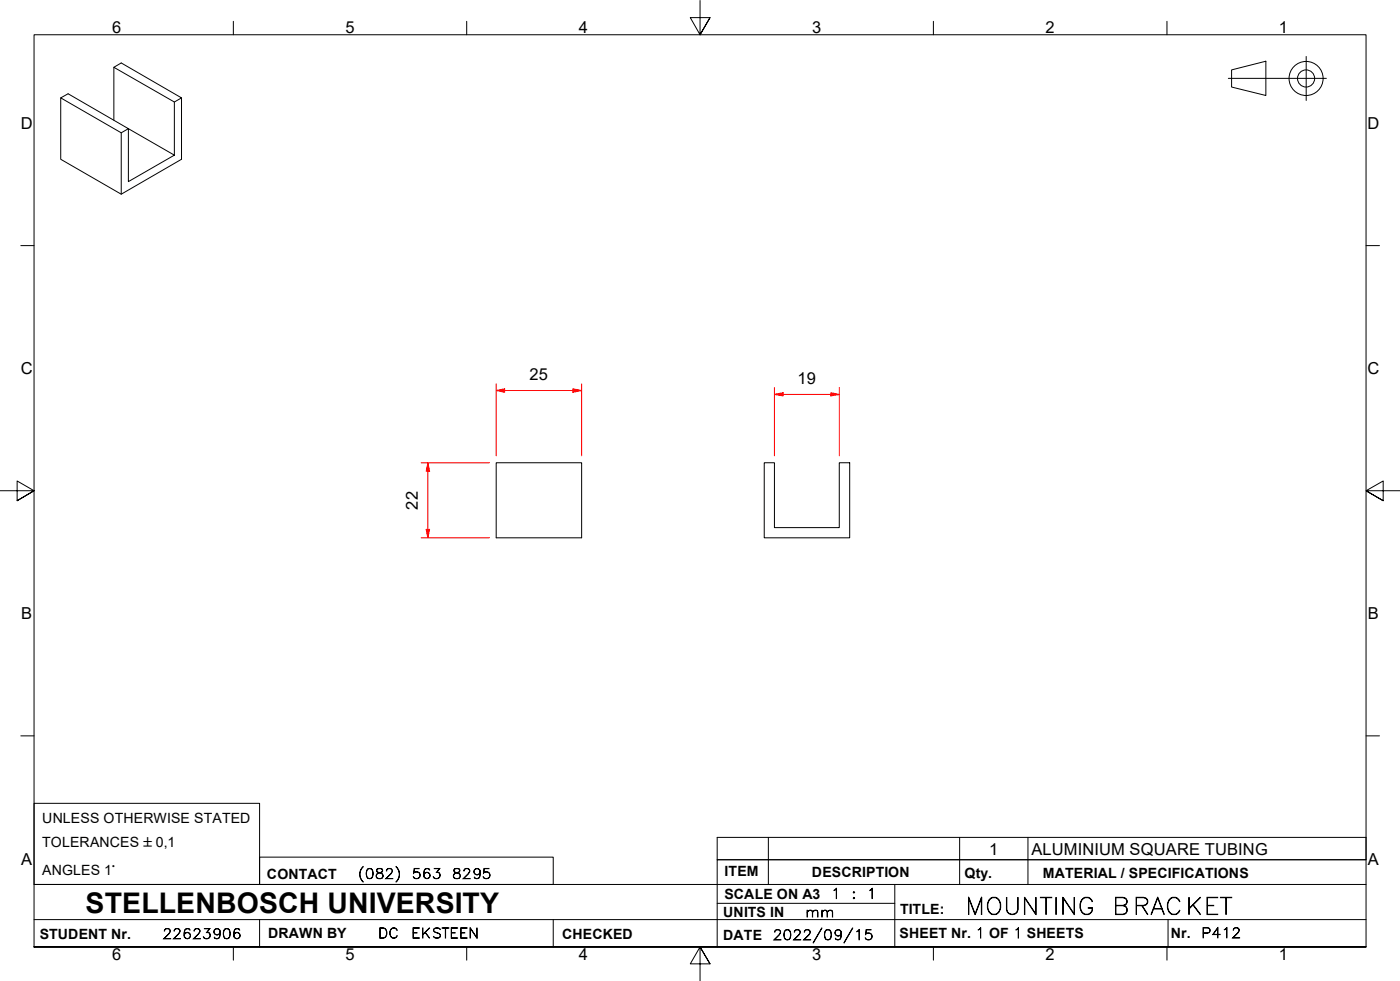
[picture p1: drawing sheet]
<svg xmlns="http://www.w3.org/2000/svg" width="410mm" height="287mm" viewBox="0 0 410 287" stroke-linecap="round" stroke-linejoin="round" font-family="sans-serif">
<!-- layer: Visible Edges(ISO) -->
<path d="M33.3 19.7v15.5M17.8 28.7v17.9l17.7 10.2 17.6-10.2v-17.9M35.5 38.9l2.1-1.2-17.7-10.3-2.1 1.3 17.7 10.2v17.9M37.6 37.7l13.5 7.7-13.5 7.8zM51.1 29.9l2-1.2-17.6-10.3-2.2 1.3 17.8 10.2v15.5M145.3 135.5h25v21.9h-25zM223.8 135.5h3v18.9h18.9v-18.9h3.1v21.9h-25z" fill="none" stroke="#000" stroke-width=".29"/>
<!-- layer: Symbols(ISO) -->
<path d="M210 245.1h190v6.6h-190zM225 245.1v6.6M281 245.1v6.6M301 245.1v6.6" fill="none" stroke="#000" stroke-width=".29"/>
<!-- layer: Border_0 -->
<g fill="none" stroke="#000" stroke-width=".29">
<path d="M68.3 6.2v4M136.7 6.2v4M205 .1v10.1l-2.9-5h5.8l-2.9 5 2.9-5M273.3 6.2v4M341.7 6.2v4M6.1 71.9h3.9M400 71.9h3.9M0 143.7h10l-5-2.9v5.8l5-2.9-5 2.9M410 143.7h-10l5-2.9v5.8l-5-2.9 5 2.9M6.1 215.4h3.9M400 215.4h3.9M10 277.2v-267h390v267h-390h390"/>
<path d="M68.3 277.2v3.9M136.7 277.2v3.9M273.3 277.2v3.9M341.7 277.2v3.9M207.9 282.1l-2.9-4.9 2.9 4.9h-5.8l2.9-4.9v10"/>
</g>
<!-- layer: Sketch Geometry(ISO) -->
<g fill="none" stroke="#000" stroke-width=".29">
<path d="M382.5 16.5v12.9M359.7 22.9h28.7M360.6 20.5l10-2.6v10.1l-10-2.5zM10 235.2h66v23.7h-66zM10 258.9h390M76 250.9h86v8h-86zM225 251.7v7.2M262 258.9v18.3M281 251.7v7.2M301 251.7v7.2M400 251.7h-190v25.5M10 277.2h390"/>
<path d="M10 269.2h390M76 269.2v8M162 269.2v8M210 264.4h52M342 269.2v8"/>
<circle cx="382.4" cy="23" r="5"/>
<circle cx="382.4" cy="23" r="2.51"/>
</g>
<!-- layer: Dimensions(ISO) -->
<path d="M145.3 114.3h2.5" fill="none" stroke="#f00" stroke-width=".29"/>
<path d="M145.3 114.3l2.5-.5v1z" fill-rule="evenodd" fill="#f00"/>
<path d="M145.3 114.3l2.5-.5v1zM167.8 114.3h2.5" fill="none" stroke="#f00" stroke-width=".29"/>
<path d="M167.8 113.8l2.5 .5-2.5 .5z" fill-rule="evenodd" fill="#f00"/>
<path d="M145.3 112.3v21.1M147.8 114.3h20M167.8 113.8l2.5 .5-2.5 .5zM170.3 112.3v21.1M125.3 135.5v2.4" fill="none" stroke="#f00" stroke-width=".29"/>
<path d="M125.3 135.5l.5 2.4h-1z" fill-rule="evenodd" fill="#f00"/>
<path d="M125.3 135.5l.5 2.4h-1zM125.3 155v2.4" fill="none" stroke="#f00" stroke-width=".29"/>
<path d="M124.8 155h1l-.5 2.4z" fill-rule="evenodd" fill="#f00"/>
<path d="M226.8 115.5h2.5M123.3 135.5h20M125.3 137.9v17.1M123.3 157.4h20M124.8 155h1l-.5 2.4z" fill="none" stroke="#f00" stroke-width=".29"/>
<path d="M226.8 115.5l2.5-.6v1z" fill-rule="evenodd" fill="#f00"/>
<path d="M226.8 115.5l2.5-.6v1zM243.3 115.5h2.4" fill="none" stroke="#f00" stroke-width=".29"/>
<path d="M243.3 114.9l2.4 .6-2.4 .4z" fill-rule="evenodd" fill="#f00"/>
<path d="M226.8 113.4v20M229.3 115.5h14M243.3 114.9l2.4 .6-2.4 .4zM245.7 113.4v20" fill="none" stroke="#f00" stroke-width=".29"/>
<text font-size="8.3" x="25.1" y="267.2">STELLENBOSCH UNIVERSITY</text>
<g font-size="6.7">
<text x="282.6" y="267.7">MOUNTING</text>
<text x="325.7" y="267.7">BRACKET</text>
</g>
<g font-size="4.8">
<text x="32.8" y="9.7">6</text>
<text x="101.2" y="9.7">5</text>
<text x="169.5" y="9.7">4</text>
<text x="237.8" y="9.7">3</text>
<text x="306.1" y="9.7">2</text>
<text x="374.5" y="9.7">1</text>
<text x="6.1" y="37.8">D</text>
<text x="400.4" y="37.8">D</text>
<text x="6.1" y="109.6">C</text>
<text x="155.1" y="111.3">25</text>
<text x="233.6" y="112.3">19</text>
<text x="400.4" y="109.6">C</text>
<text x="122.3" y="149.2" transform="rotate(-90 122.3 149.2)">22</text>
<text x="6.2" y="181.3">B</text>
<text x="400.5" y="181.3">B</text>
<text x="289.6" y="250.1">1</text>
<text x="302" y="250.2">ALUMINIUM SQUARE TUBING</text>
<text x="6.2" y="253.1">A</text>
<text x="400.5" y="253.1">A</text>
<text x="32.8" y="281.1">6</text>
<text x="101.2" y="281.1">5</text>
<text x="169.5" y="281.1">4</text>
<text x="237.8" y="281.1">3</text>
<text x="306.1" y="281.1">2</text>
<text x="374.5" y="281.1">1</text>
</g>
<g font-size="4.1">
<text x="12.4" y="240.9">UNLESS OTHERWISE STATED</text>
<text x="12.4" y="247.9">TOLERANCES ±0,1</text>
<text x="12.4" y="256">ANGLES 1°</text>
<text x="78.2" y="257.2">CONTACT</text>
<text x="212.2" y="256.5">ITEM</text>
<text x="237.7" y="256.7">DESCRIPTION</text>
<text x="282.4" y="256.9">Qty.</text>
<text x="305.4" y="256.9">MATERIAL / SPECIFICATIONS</text>
<text x="212.1" y="263">SCALE ON A3</text>
<text x="211.8" y="268.4">UNITS IN</text>
<text x="263.5" y="267.7">TITLE:</text>
<text x="11.6" y="274.8">STUDENT Nr.</text>
<text x="78.5" y="274.6">DRAWN BY</text>
<text x="164.6" y="274.8">CHECKED</text>
<text x="211.8" y="275.1">DATE</text>
<text x="263.4" y="274.6">SHEET Nr. 1 OF 1 SHEETS</text>
<text x="342.8" y="274.5">Nr.</text>
</g>
<g font-size="4">
<text x="104.8" y="257.2">(082)</text>
<text x="120.6" y="257.2">563</text>
<text x="132.3" y="257.2">8295</text>
<text x="243.3" y="263">1</text>
<text x="249.3" y="263">:</text>
<text x="253.8" y="263">1</text>
<text x="235.8" y="268.4">mm</text>
<text x="47.6" y="274.8">22623906</text>
<text x="110.7" y="274.6">DC</text>
<text x="120.4" y="274.6">EKSTEEN</text>
<text x="226.3" y="275.1">2022/09/15</text>
<text x="351.7" y="274.5">P412</text>
</g>
</svg>
